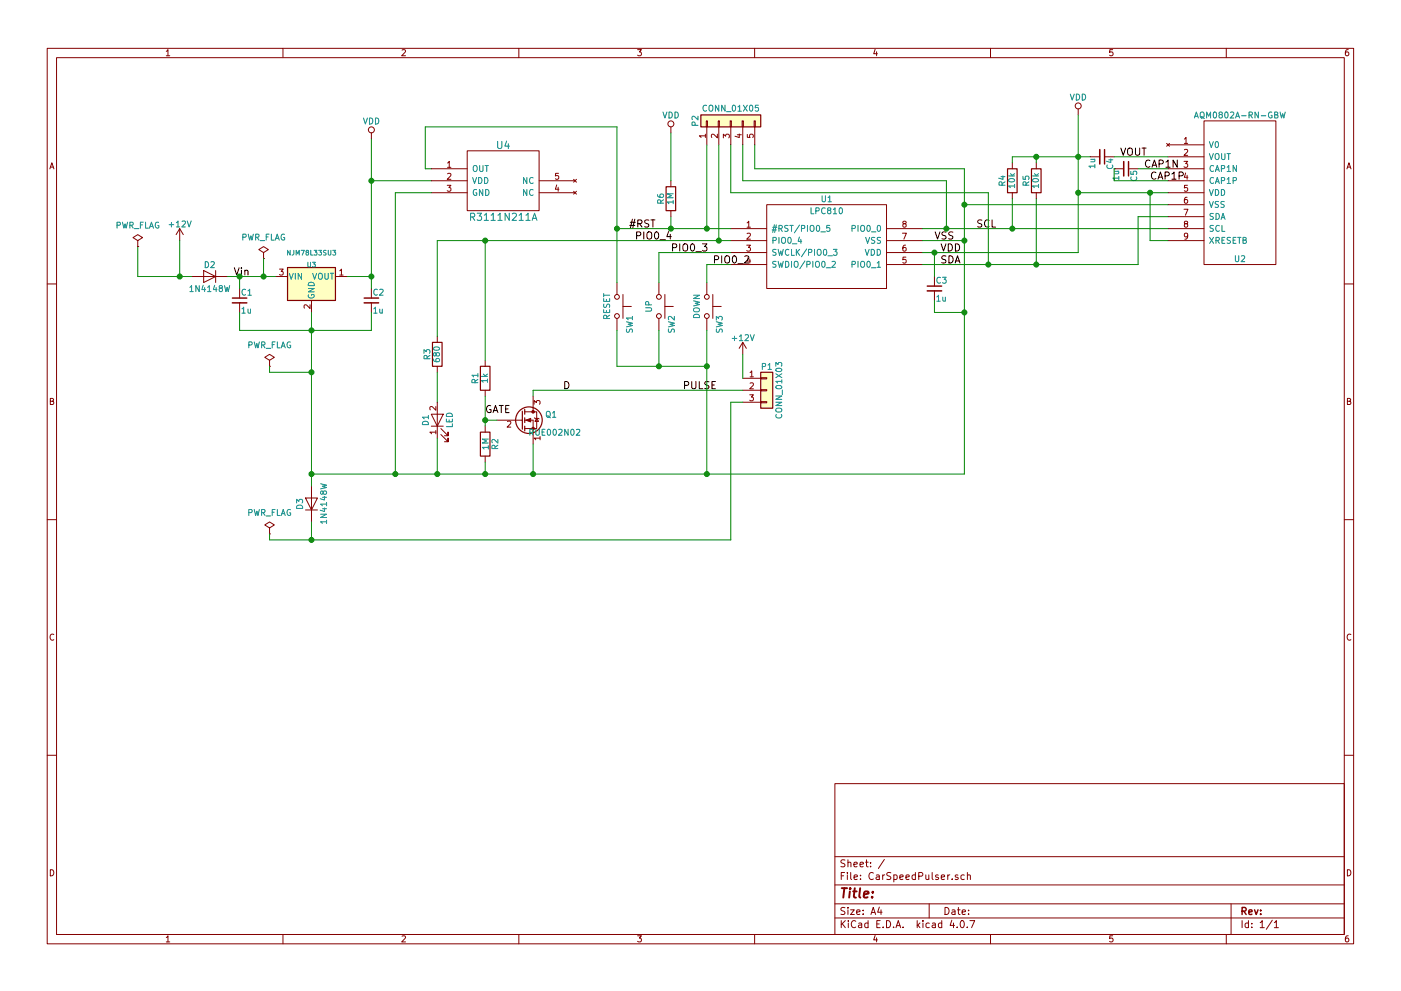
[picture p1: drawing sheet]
EESchema Schematic File Version 4
LIBS:CarSpeedPulser-cache
EELAYER 26 0
EELAYER END
$Descr A4 11693 8268
encoding utf-8
Sheet 1 1
Title ""
Date ""
Rev ""
Comp ""
Comment1 ""
Comment2 ""
Comment3 ""
Comment4 ""
$EndDescr
$Comp
L device:C_Small C1
U 1 1
P 2000 2500
F 0 "C1" H 2010 2570 50  0000 L CNN
F 1 "1u" H 2010 2420 50  0000 L CNN
F 2 "Capacitors_SMD:C_0805_HandSoldering" H 2000 2500 60  0001 C CNN
F 3 "" H 2000 2500 60  0000 C CNN
	1    2000 2500
	1    0    0    -1  
$EndComp
$Comp
L power1:+12V #PWR01
U 1 1
P 1500 2000
F 0 "#PWR01" H 1500 1850 50  0001 C CNN
F 1 "+12V" H 1500 2140 50  0000 C CNN
F 2 "" H 1500 2000 60  0000 C CNN
F 3 "" H 1500 2000 60  0000 C CNN
	1    1500 2000
	1    0    0    -1  
$EndComp
$Comp
L device:Q_NMOS_SGD Q1
U 1 1
P 4350 3500
F 0 "Q1" H 4650 3550 50  0000 R CNN
F 1 "RUE002N02" H 4850 3400 50  0000 R CNN
F 2 "favorites:EMT3" H 4550 3600 29  0001 C CNN
F 3 "" H 4350 3500 60  0000 C CNN
	1    4350 3500
	1    0    0    -1  
$EndComp
$Comp
L device:R R1
U 1 1
P 4050 3150
F 0 "R1" V 4130 3150 50  0000 C CNN
F 1 "1k" V 4050 3150 50  0000 C CNN
F 2 "Resistor_SMD:R_0603_1608Metric_Pad0.84x1.00mm_HandSolder" V 3980 3150 30  0001 C CNN
F 3 "" H 4050 3150 30  0000 C CNN
	1    4050 3150
	-1   0    0    1   
$EndComp
$Comp
L device:R R2
U 1 1
P 4050 3700
F 0 "R2" V 4130 3700 50  0000 C CNN
F 1 "1M" V 4050 3700 50  0000 C CNN
F 2 "Resistor_SMD:R_0603_1608Metric_Pad0.84x1.00mm_HandSolder" V 3980 3700 30  0001 C CNN
F 3 "" H 4050 3700 30  0000 C CNN
	1    4050 3700
	1    0    0    -1  
$EndComp
$Comp
L CarSpeedPulser-rescue:SW_Push SW3
U 1 1
P 5900 2550
F 0 "SW3" H 6050 2660 50  0000 C CNN
F 1 "DOWN" H 5900 2470 50  0000 C CNN
F 2 "Capacitors_Elko_ThroughHole:Elko_vert_11.2x6.3mm_RM2.5" H 5900 2550 60  0001 C CNN
F 3 "" H 5900 2550 60  0000 C CNN
	1    5900 2550
	0    1    1    0   
$EndComp
$Comp
L CarSpeedPulser-rescue:SW_Push SW2
U 1 1
P 5500 2550
F 0 "SW2" H 5650 2660 50  0000 C CNN
F 1 "UP" H 5500 2470 50  0000 C CNN
F 2 "Capacitors_Elko_ThroughHole:Elko_vert_11.2x6.3mm_RM2.5" H 5500 2550 60  0001 C CNN
F 3 "" H 5500 2550 60  0000 C CNN
	1    5500 2550
	0    1    1    0   
$EndComp
$Comp
L LPC810:LPC810 U1
U 1 1
P 6900 2050
F 0 "U1" H 6900 2450 50  0000 C CNN
F 1 "LPC810" H 6900 2350 50  0000 C CNN
F 2 "Package_DIP:DIP-8_W7.62mm" H 6900 1800 50  0001 C CNN
F 3 "DOCUMENTATION" H 6900 1750 50  0001 C CNN
	1    6900 2050
	1    0    0    -1  
$EndComp
$Comp
L CarSpeedPulser-rescue:SW_Push SW1
U 1 1
P 5150 2550
F 0 "SW1" H 5300 2660 50  0000 C CNN
F 1 "RESET" H 5150 2470 50  0000 C CNN
F 2 "Capacitors_Elko_ThroughHole:Elko_vert_11.2x6.3mm_RM2.5" H 5150 2550 60  0001 C CNN
F 3 "" H 5150 2550 60  0000 C CNN
	1    5150 2550
	0    1    1    0   
$EndComp
$Comp
L power1:VDD #PWR02
U 1 1
P 9000 950
F 0 "#PWR02" H 9000 800 50  0001 C CNN
F 1 "VDD" H 9000 1100 50  0000 C CNN
F 2 "" H 9000 950 60  0000 C CNN
F 3 "" H 9000 950 60  0000 C CNN
	1    9000 950 
	1    0    0    -1  
$EndComp
$Comp
L power1:VDD #PWR03
U 1 1
P 3100 1150
F 0 "#PWR03" H 3100 1000 50  0001 C CNN
F 1 "VDD" H 3100 1300 50  0000 C CNN
F 2 "" H 3100 1150 60  0000 C CNN
F 3 "" H 3100 1150 60  0000 C CNN
	1    3100 1150
	1    0    0    -1  
$EndComp
$Comp
L device:LED D1
U 1 1
P 3650 3500
F 0 "D1" H 3650 3600 50  0000 C CNN
F 1 "LED" H 3650 3400 50  0000 C CNN
F 2 "LED_SMD:LED_1206_3216Metric_Pad1.07x1.80mm_HandSolder" H 3650 3500 60  0001 C CNN
F 3 "" H 3650 3500 60  0000 C CNN
	1    3650 3500
	0    -1   -1   0   
$EndComp
$Comp
L device:R R3
U 1 1
P 3650 2950
F 0 "R3" V 3730 2950 50  0000 C CNN
F 1 "680" V 3650 2950 50  0000 C CNN
F 2 "Resistor_SMD:R_0603_1608Metric_Pad0.84x1.00mm_HandSolder" V 3580 2950 30  0001 C CNN
F 3 "" H 3650 2950 30  0000 C CNN
	1    3650 2950
	-1   0    0    1   
$EndComp
$Comp
L power1:PWR_FLAG #FLG04
U 1 1
P 2250 3050
F 0 "#FLG04" H 2250 3145 50  0001 C CNN
F 1 "PWR_FLAG" H 2250 3230 50  0000 C CNN
F 2 "" H 2250 3050 60  0000 C CNN
F 3 "" H 2250 3050 60  0000 C CNN
	1    2250 3050
	1    0    0    -1  
$EndComp
Text Label 5700 3250 0    60   ~ 0
PULSE
$Comp
L CarSpeedPulser-rescue:Conn_01x05 P2
U 1 1
P 6100 1000
F 0 "P2" H 6100 1300 50  0000 C CNN
F 1 "CONN_01X05" V 6200 1000 50  0000 C CNN
F 2 "Pin_Headers:Pin_Header_Straight_1x05" H 6100 1000 60  0001 C CNN
F 3 "" H 6100 1000 60  0000 C CNN
	1    6100 1000
	0    -1   -1   0   
$EndComp
$Comp
L regul:AP2204RB-3.3 U3
U 1 1
P 2600 2300
F 0 "U3" H 2600 2400 40  0000 C CNN
F 1 "NJM78L33SU3" H 2600 2500 40  0000 C CNN
F 2 "Package_TO_SOT_SMD:SOT-89-3_Handsoldering" H 2600 2400 35  0001 C CIN
F 3 "" H 2600 2300 60  0000 C CNN
	1    2600 2300
	1    0    0    -1  
$EndComp
$Comp
L device:C_Small C3
U 1 1
P 7800 2400
F 0 "C3" H 7810 2470 50  0000 L CNN
F 1 "1u" H 7810 2320 50  0000 L CNN
F 2 "Capacitors_SMD:C_0805_HandSoldering" H 7800 2400 60  0001 C CNN
F 3 "" H 7800 2400 60  0000 C CNN
	1    7800 2400
	1    0    0    -1  
$EndComp
$Comp
L CarSpeedPulser-rescue:Conn_01x03 P1
U 1 1
P 6400 3250
F 0 "P1" H 6400 3450 50  0000 C CNN
F 1 "CONN_01X03" V 6500 3250 50  0000 C CNN
F 2 "Socket_Strips:Socket_Strip_Angled_1x03" H 6400 3250 60  0001 C CNN
F 3 "" H 6400 3250 60  0000 C CNN
	1    6400 3250
	1    0    0    -1  
$EndComp
$Comp
L power1:+12V #PWR05
U 1 1
P 6200 2950
F 0 "#PWR05" H 6200 2800 50  0001 C CNN
F 1 "+12V" H 6200 3090 50  0000 C CNN
F 2 "" H 6200 2950 60  0000 C CNN
F 3 "" H 6200 2950 60  0000 C CNN
	1    6200 2950
	1    0    0    -1  
$EndComp
$Comp
L AQM0802:AQM0802A-RN-GBW U2
U 1 1
P 10350 1600
F 0 "U2" H 10350 1050 50  0000 C CNN
F 1 "AQM0802A-RN-GBW" H 10350 2250 50  0000 C CNN
F 2 "pulser:AQM0802A-RN-GBW" H 10350 1050 50  0001 C CNN
F 3 "DOCUMENTATION" H 10350 950 50  0001 C CNN
	1    10350 1600
	1    0    0    -1  
$EndComp
Text Label 8150 1900 0    60   ~ 0
SCL
Text Label 7850 2200 0    60   ~ 0
SDA
$Comp
L device:C_Small C5
U 1 1
P 9400 1400
F 0 "C5" H 9410 1470 50  0000 L CNN
F 1 "1u" H 9410 1320 50  0000 L CNN
F 2 "Capacitors_SMD:C_0805_HandSoldering" H 9400 1400 60  0001 C CNN
F 3 "" H 9400 1400 60  0000 C CNN
	1    9400 1400
	0    1    1    0   
$EndComp
$Comp
L device:C_Small C4
U 1 1
P 9200 1300
F 0 "C4" H 9210 1370 50  0000 L CNN
F 1 "1u" H 9210 1220 50  0000 L CNN
F 2 "Capacitors_SMD:C_0805_HandSoldering" H 9200 1300 60  0001 C CNN
F 3 "" H 9200 1300 60  0000 C CNN
	1    9200 1300
	0    1    1    0   
$EndComp
$Comp
L device:R R4
U 1 1
P 8450 1500
F 0 "R4" V 8530 1500 50  0000 C CNN
F 1 "10k" V 8450 1500 50  0000 C CNN
F 2 "Resistor_SMD:R_0603_1608Metric_Pad0.84x1.00mm_HandSolder" V 8380 1500 30  0001 C CNN
F 3 "" H 8450 1500 30  0000 C CNN
	1    8450 1500
	-1   0    0    1   
$EndComp
$Comp
L device:R R5
U 1 1
P 8650 1500
F 0 "R5" V 8730 1500 50  0000 C CNN
F 1 "10k" V 8650 1500 50  0000 C CNN
F 2 "Resistor_SMD:R_0603_1608Metric_Pad0.84x1.00mm_HandSolder" V 8580 1500 30  0001 C CNN
F 3 "" H 8650 1500 30  0000 C CNN
	1    8650 1500
	-1   0    0    1   
$EndComp
$Comp
L device:C_Small C2
U 1 1
P 3100 2500
F 0 "C2" H 3110 2570 50  0000 L CNN
F 1 "1u" H 3110 2420 50  0000 L CNN
F 2 "Capacitors_SMD:C_0805_HandSoldering" H 3100 2500 60  0001 C CNN
F 3 "" H 3100 2500 60  0000 C CNN
	1    3100 2500
	1    0    0    -1  
$EndComp
Text Label 5250 1900 0    60   ~ 0
#RST
Text Label 5300 2000 0    60   ~ 0
PIO0_4
Text Label 5600 2100 0    60   ~ 0
PIO0_3
Text Label 5950 2200 0    60   ~ 0
PIO0_2
Text Label 7850 2100 0    60   ~ 0
VDD
Text Label 7800 2000 0    60   ~ 0
VSS
Text Label 4050 3450 0    60   ~ 0
GATE
Text Label 9350 1300 0    60   ~ 0
VOUT
Text Label 9550 1400 0    60   ~ 0
CAP1N
Text Label 9600 1500 0    60   ~ 0
CAP1P
$Comp
L diode:1N4148 D2
U 1 1
P 1750 2300
F 0 "D2" H 1750 2400 50  0000 C CNN
F 1 "1N4148W" H 1750 2200 50  0000 C CNN
F 2 "Diodes_SMD:SOD-123" H 1750 2300 50  0001 C CNN
F 3 "" H 1750 2300 50  0000 C CNN
	1    1750 2300
	-1   0    0    -1  
$EndComp
$Comp
L device:D D3
U 1 1
P 2600 4200
F 0 "D3" H 2600 4300 50  0000 C CNN
F 1 "1N4148W" H 2600 4100 50  0000 C CNN
F 2 "Diodes_SMD:SOD-123" H 2600 4200 50  0001 C CNN
F 3 "" H 2600 4200 50  0000 C CNN
	1    2600 4200
	0    -1   -1   0   
$EndComp
Text Label 1950 2300 0    60   ~ 0
Vin
Text Label 4700 3250 0    60   ~ 0
D
$Comp
L power1:PWR_FLAG #FLG06
U 1 1
P 2250 4450
F 0 "#FLG06" H 2250 4545 50  0001 C CNN
F 1 "PWR_FLAG" H 2250 4630 50  0000 C CNN
F 2 "" H 2250 4450 60  0000 C CNN
F 3 "" H 2250 4450 60  0000 C CNN
	1    2250 4450
	1    0    0    -1  
$EndComp
$Comp
L R3111xxxx:R3111xxxx U4
U 1 1
P 4200 1500
F 0 "U4" H 4200 1800 60  0000 C CNN
F 1 "R3111N211A" H 4200 1200 60  0000 C CNN
F 2 "Package_TO_SOT_SMD:SOT-23-5_HandSoldering" H 4200 1500 60  0001 C CNN
F 3 "http://akizukidenshi.com/download/ds/ricoh/r3111x-j.pdf" H 4200 1500 60  0001 C CNN
	1    4200 1500
	1    0    0    -1  
$EndComp
$Comp
L device:R R6
U 1 1
P 5600 1650
F 0 "R6" V 5680 1650 50  0000 C CNN
F 1 "1M" V 5600 1650 50  0000 C CNN
F 2 "Resistors_SMD:R_0603_HandSoldering" V 5530 1650 30  0001 C CNN
F 3 "" H 5600 1650 30  0000 C CNN
	1    5600 1650
	-1   0    0    1   
$EndComp
$Comp
L power1:PWR_FLAG #FLG07
U 1 1
P 2200 2150
F 0 "#FLG07" H 2200 2245 50  0001 C CNN
F 1 "PWR_FLAG" H 2200 2330 50  0000 C CNN
F 2 "" H 2200 2150 60  0000 C CNN
F 3 "" H 2200 2150 60  0000 C CNN
	1    2200 2150
	1    0    0    -1  
$EndComp
Connection ~ 2600 2750
Wire Wire Line
	2600 2600 2600 2750
Wire Wire Line
	3100 2750 3100 2600
Wire Wire Line
	2000 2750 2600 2750
Wire Wire Line
	2000 2600 2000 2750
Connection ~ 3100 2300
Wire Wire Line
	3100 1150 3100 1500
Wire Wire Line
	2900 2300 3100 2300
Connection ~ 2000 2300
Wire Wire Line
	1900 2300 2000 2300
Wire Wire Line
	1500 2000 1500 2300
Wire Wire Line
	4050 3500 4150 3500
Wire Wire Line
	4450 3250 4450 3300
Wire Wire Line
	4450 3950 4450 3700
Wire Wire Line
	4050 3300 4050 3500
Wire Wire Line
	4050 3950 4050 3850
Wire Wire Line
	8050 3950 5900 3950
Connection ~ 4450 3950
Connection ~ 4050 3500
Wire Wire Line
	5900 2350 5900 2200
Wire Wire Line
	5900 2200 6100 2200
Wire Wire Line
	5500 2350 5500 2100
Wire Wire Line
	5500 2100 6100 2100
Wire Wire Line
	5150 1050 5150 1900
Wire Wire Line
	5150 1900 5600 1900
Wire Wire Line
	4050 3000 4050 2000
Wire Wire Line
	3650 2000 4050 2000
Wire Wire Line
	5150 2750 5150 3050
Wire Wire Line
	5150 3050 5500 3050
Wire Wire Line
	5900 2750 5900 3050
Wire Wire Line
	5500 2750 5500 3050
Connection ~ 5500 3050
Connection ~ 5900 3050
Wire Wire Line
	8050 2000 7700 2000
Wire Wire Line
	8050 1400 8050 1700
Wire Wire Line
	9000 2100 9000 1600
Wire Wire Line
	7700 2100 7800 2100
Wire Wire Line
	7700 1900 7900 1900
Wire Wire Line
	9000 1600 9600 1600
Wire Wire Line
	7700 2200 8250 2200
Connection ~ 5900 3950
Wire Wire Line
	3650 2800 3650 2000
Connection ~ 4050 2000
Wire Wire Line
	3650 3350 3650 3100
Wire Wire Line
	3650 3950 3650 3650
Connection ~ 4050 3950
Connection ~ 2600 3100
Wire Wire Line
	5900 1200 5900 1900
Connection ~ 5900 1900
Wire Wire Line
	6000 1200 6000 2000
Connection ~ 6000 2000
Wire Wire Line
	6100 1200 6100 1600
Wire Wire Line
	6100 1600 8250 1600
Wire Wire Line
	6200 1200 6200 1500
Wire Wire Line
	6200 1500 7900 1500
Wire Wire Line
	7900 1500 7900 1900
Connection ~ 7900 1900
Wire Wire Line
	6300 1200 6300 1400
Wire Wire Line
	6300 1400 8050 1400
Connection ~ 8050 2000
Wire Wire Line
	8250 1600 8250 2200
Connection ~ 8250 2200
Wire Wire Line
	7800 2500 7800 2600
Wire Wire Line
	7800 2600 8050 2600
Connection ~ 8050 2600
Wire Wire Line
	7800 2300 7800 2100
Connection ~ 7800 2100
Wire Wire Line
	6200 3150 6200 2950
Wire Wire Line
	8050 1700 9750 1700
Wire Wire Line
	9500 1800 9750 1800
Wire Wire Line
	9750 1300 9300 1300
Wire Wire Line
	8450 1300 8650 1300
Wire Wire Line
	9500 1400 9750 1400
Wire Wire Line
	9300 1400 9300 1500
Wire Wire Line
	9300 1500 9750 1500
Wire Wire Line
	9750 2000 9600 2000
Wire Wire Line
	9600 2000 9600 1600
Connection ~ 9600 1600
Wire Wire Line
	9500 2200 9500 1800
Connection ~ 9000 1600
Connection ~ 8050 1700
Connection ~ 9000 1300
Wire Wire Line
	8450 1650 8450 1900
Connection ~ 8450 1900
Wire Wire Line
	8450 1350 8450 1300
Wire Wire Line
	8650 1350 8650 1300
Connection ~ 8650 1300
Wire Wire Line
	8650 1650 8650 2200
Connection ~ 8650 2200
Wire Wire Line
	2000 2400 2000 2300
Wire Wire Line
	4450 3250 6200 3250
Connection ~ 3650 3950
Connection ~ 2600 3950
Wire Wire Line
	2600 4500 2600 4350
Wire Wire Line
	2250 3050 2250 3100
Wire Wire Line
	2250 3100 2600 3100
Wire Wire Line
	2250 4450 2250 4500
Wire Wire Line
	2250 4500 2600 4500
Connection ~ 2600 4500
Wire Wire Line
	6100 4500 6100 3350
Wire Wire Line
	6100 3350 6200 3350
Wire Wire Line
	3300 1600 3600 1600
Connection ~ 3300 3950
Connection ~ 5150 1900
Wire Wire Line
	5600 1800 5600 1900
Connection ~ 5600 1900
Wire Wire Line
	2200 2150 2200 2300
Connection ~ 2200 2300
Connection ~ 1500 2300
Wire Wire Line
	1150 2300 1500 2300
Wire Wire Line
	1150 2050 1150 2300
$Comp
L power1:PWR_FLAG #FLG08
U 1 1
P 1150 2050
F 0 "#FLG08" H 1150 2145 50  0001 C CNN
F 1 "PWR_FLAG" H 1150 2230 50  0000 C CNN
F 2 "" H 1150 2050 60  0000 C CNN
F 3 "" H 1150 2050 60  0000 C CNN
	1    1150 2050
	1    0    0    -1  
$EndComp
Wire Wire Line
	3300 1600 3300 3950
$Comp
L power1:VDD #PWR09
U 1 1
P 5600 1100
F 0 "#PWR09" H 5600 950 50  0001 C CNN
F 1 "VDD" H 5600 1250 50  0000 C CNN
F 2 "" H 5600 1100 60  0000 C CNN
F 3 "" H 5600 1100 60  0000 C CNN
	1    5600 1100
	1    0    0    -1  
$EndComp
Wire Wire Line
	3600 1400 3550 1400
Wire Wire Line
	3550 1400 3550 1050
Wire Wire Line
	3550 1050 5150 1050
Wire Wire Line
	5600 1100 5600 1500
Wire Wire Line
	3600 1500 3100 1500
Connection ~ 3100 1500
Wire Wire Line
	2600 2750 2600 3100
Wire Wire Line
	2600 2750 3100 2750
Wire Wire Line
	3100 2300 3100 2400
Wire Wire Line
	2000 2300 2200 2300
Wire Wire Line
	4450 3950 4050 3950
Wire Wire Line
	4050 3500 4050 3550
Wire Wire Line
	5500 3050 5900 3050
Wire Wire Line
	5900 3050 5900 3950
Wire Wire Line
	5900 3950 4450 3950
Wire Wire Line
	4050 2000 6000 2000
Wire Wire Line
	4050 3950 3650 3950
Wire Wire Line
	2600 3100 2600 3950
Wire Wire Line
	5900 1900 6100 1900
Wire Wire Line
	6000 2000 6100 2000
Wire Wire Line
	7900 1900 8450 1900
Wire Wire Line
	8050 2000 8050 2600
Wire Wire Line
	8250 2200 8650 2200
Wire Wire Line
	8050 2600 8050 3950
Wire Wire Line
	7800 2100 9000 2100
Wire Wire Line
	9600 1600 9750 1600
Wire Wire Line
	9000 1600 9000 1300
Wire Wire Line
	8050 1700 8050 2000
Wire Wire Line
	9000 1300 9100 1300
Wire Wire Line
	9000 1300 9000 950 
Wire Wire Line
	8450 1900 9750 1900
Wire Wire Line
	8650 1300 9000 1300
Wire Wire Line
	8650 2200 9500 2200
Wire Wire Line
	3650 3950 3300 3950
Wire Wire Line
	2600 3950 2600 4050
Wire Wire Line
	2600 4500 6100 4500
Wire Wire Line
	3300 3950 2600 3950
Wire Wire Line
	5150 1900 5150 2350
Wire Wire Line
	5600 1900 5900 1900
Wire Wire Line
	2200 2300 2300 2300
Wire Wire Line
	1500 2300 1600 2300
Wire Wire Line
	3100 1500 3100 2300
$EndSCHEMATC
